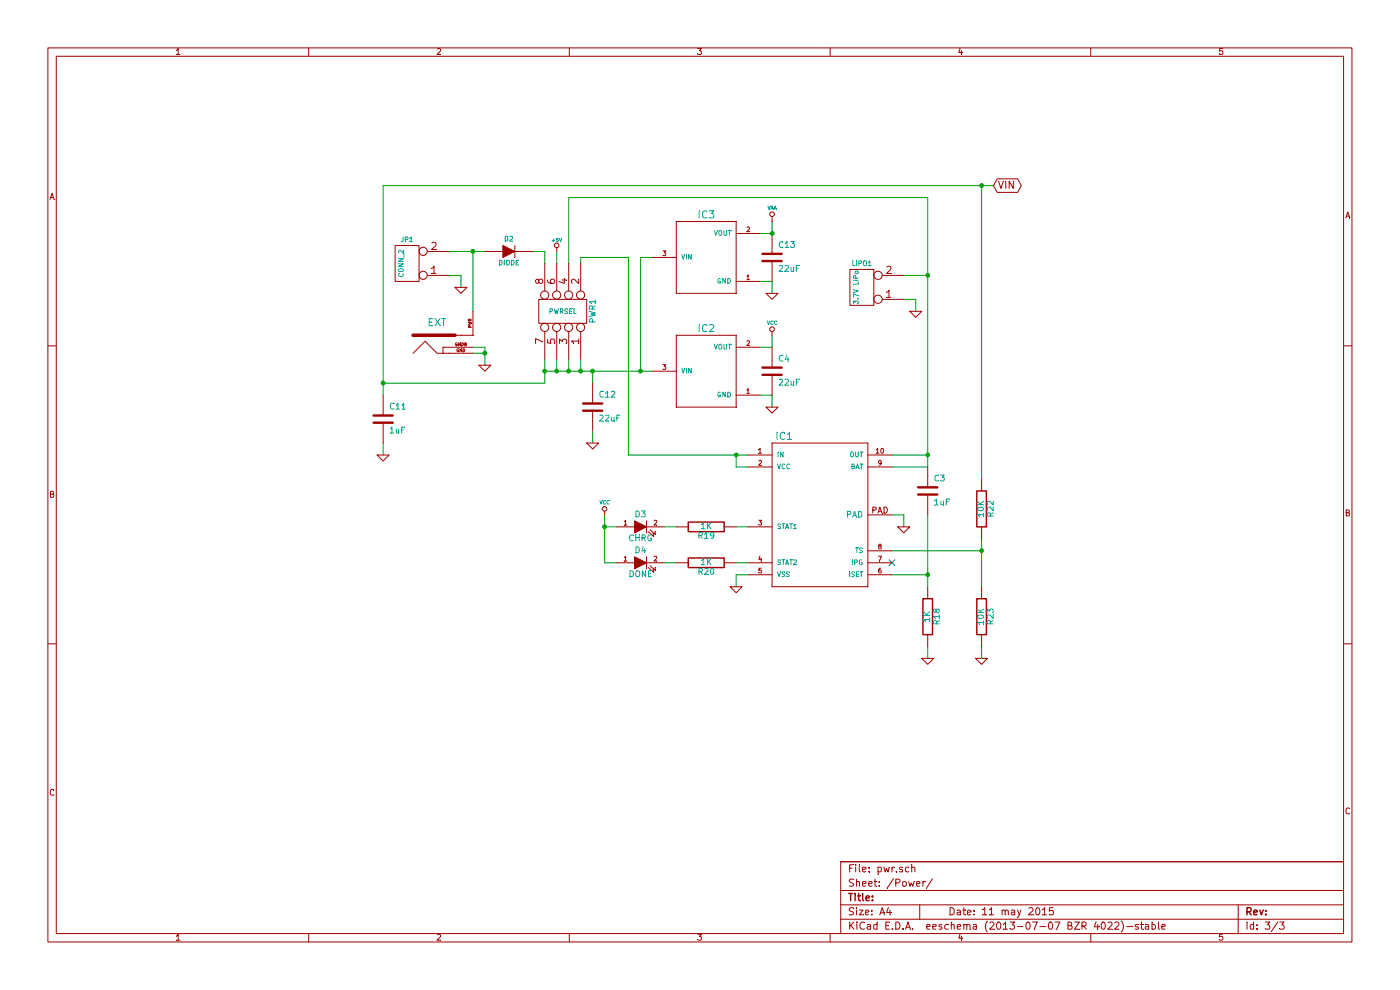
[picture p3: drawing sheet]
EESchema Schematic File Version 2
LIBS:leaf
LIBS:power
LIBS:st-microelectronics
LIBS:device
LIBS:transistors
LIBS:conn
LIBS:linear
LIBS:regul
LIBS:74xx
LIBS:cmos4000
LIBS:adc-dac
LIBS:memory
LIBS:xilinx
LIBS:special
LIBS:microcontrollers
LIBS:dsp
LIBS:microchip
LIBS:analog_switches
LIBS:motorola
LIBS:texas
LIBS:intel
LIBS:audio
LIBS:interface
LIBS:digital-audio
LIBS:philips
LIBS:display
LIBS:cypress
LIBS:siliconi
LIBS:opto
LIBS:atmel
LIBS:contrib
LIBS:valves
LIBS:RMC
LIBS:maplehd-cache
EELAYER 27 0
EELAYER END
$Descr A4 11693 8268
encoding utf-8
Sheet 3 3
Title ""
Date "11 may 2015"
Rev ""
Comp ""
Comment1 ""
Comment2 ""
Comment3 ""
Comment4 ""
$EndDescr
NoConn ~ 7450 4700
$Comp
L GND #PWR029
U 1 1
P 8200 5500
F 0 "#PWR029" H 8200 5500 30  0001 C CNN
F 1 "GND" H 8200 5430 30  0001 C CNN
F 2 "" H 8200 5500 60  0001 C CNN
F 3 "" H 8200 5500 60  0001 C CNN
	1    8200 5500
	1    0    0    -1  
$EndComp
Wire Wire Line
	8200 5400 8200 5500
Connection ~ 5050 4400
Wire Wire Line
	5050 4300 5050 4700
Wire Wire Line
	5550 4700 5650 4700
Wire Wire Line
	6250 4400 6150 4400
Wire Wire Line
	6150 4900 6150 4800
Wire Wire Line
	6150 4800 6250 4800
Connection ~ 3200 3200
Wire Wire Line
	3200 3300 3200 1550
Connection ~ 4050 2950
Wire Wire Line
	4050 3050 4050 2900
Wire Wire Line
	3950 2600 3950 2100
Wire Wire Line
	4550 2200 4550 2100
Wire Wire Line
	4550 2100 4450 2100
Connection ~ 4650 3100
Wire Wire Line
	4650 3000 4650 3100
Connection ~ 4850 3100
Wire Wire Line
	4850 3000 4850 3100
Wire Wire Line
	4550 3100 5450 3100
Wire Wire Line
	8200 1550 8200 4000
Wire Wire Line
	8200 4600 7450 4600
Wire Wire Line
	7650 2600 7650 2500
Wire Wire Line
	7650 2500 7550 2500
Connection ~ 7750 3800
Wire Wire Line
	7450 3800 7750 3800
Wire Wire Line
	7750 1650 7750 3900
Wire Wire Line
	7750 1650 4750 1650
Connection ~ 7750 4800
Wire Wire Line
	7750 4300 7750 4900
Wire Wire Line
	7450 4300 7550 4300
Wire Wire Line
	6250 3800 5250 3800
Wire Wire Line
	5250 3800 5250 2150
Wire Wire Line
	4950 3600 4950 3700
Wire Wire Line
	6450 3400 6450 3300
Wire Wire Line
	6450 2450 6450 2350
Wire Wire Line
	6450 3300 6350 3300
Wire Wire Line
	6350 2900 6450 2900
Wire Wire Line
	6450 2350 6350 2350
Wire Wire Line
	6450 1950 6450 1850
Wire Wire Line
	6450 2900 6450 2800
Wire Wire Line
	5450 2150 5350 2150
Wire Wire Line
	4850 2200 4850 2150
Wire Wire Line
	4850 2150 5250 2150
Wire Wire Line
	4650 2200 4650 2100
Wire Wire Line
	6250 3900 6150 3900
Wire Wire Line
	6150 3900 6150 3800
Connection ~ 6150 3800
Wire Wire Line
	4750 1650 4750 2200
Wire Wire Line
	7550 4300 7550 4400
Wire Wire Line
	7450 4800 7750 4800
Wire Wire Line
	7750 5400 7750 5500
Wire Wire Line
	7750 3900 7450 3900
Wire Wire Line
	7750 2300 7550 2300
Connection ~ 7750 2300
Wire Wire Line
	8200 4900 8200 4500
Connection ~ 8200 4600
Wire Wire Line
	5350 2150 5350 3100
Connection ~ 5350 3100
Wire Wire Line
	4750 3000 4750 3100
Connection ~ 4750 3100
Wire Wire Line
	4950 3200 4950 3100
Connection ~ 4950 3100
Wire Wire Line
	3750 2300 3850 2300
Wire Wire Line
	3850 2300 3850 2400
Wire Wire Line
	3750 2100 4050 2100
Connection ~ 3950 2100
Wire Wire Line
	4050 2900 3950 2900
Wire Wire Line
	4050 2950 3950 2950
Wire Wire Line
	3200 3200 4550 3200
Wire Wire Line
	4550 3200 4550 3000
Connection ~ 4550 3100
Wire Wire Line
	3200 3700 3200 3800
Wire Wire Line
	6250 4700 6150 4700
Wire Wire Line
	5550 4400 5650 4400
Wire Wire Line
	5050 4700 5150 4700
Wire Wire Line
	5050 4400 5150 4400
Wire Wire Line
	3200 1550 8300 1550
Connection ~ 8200 1550
Text GLabel 8300 1550 2    60   BiDi ~ 0
VIN
$Comp
L VCC #PWR030
U 1 1
P 5050 4300
F 0 "#PWR030" H 5050 4400 30  0001 C CNN
F 1 "VCC" H 5050 4400 30  0000 C CNN
F 2 "" H 5050 4300 60  0001 C CNN
F 3 "" H 5050 4300 60  0001 C CNN
	1    5050 4300
	1    0    0    -1  
$EndComp
$Comp
L LED D4
U 1 1
P 5350 4700
F 0 "D4" H 5350 4800 50  0000 C CNN
F 1 "DONE" H 5350 4600 50  0000 C CNN
F 2 "" H 5350 4700 60  0001 C CNN
F 3 "" H 5350 4700 60  0001 C CNN
	1    5350 4700
	1    0    0    -1  
$EndComp
$Comp
L LED D3
U 1 1
P 5350 4400
F 0 "D3" H 5350 4500 50  0000 C CNN
F 1 "CHRG" H 5350 4300 50  0000 C CNN
F 2 "" H 5350 4400 60  0001 C CNN
F 3 "" H 5350 4400 60  0001 C CNN
	1    5350 4400
	1    0    0    -1  
$EndComp
$Comp
L R R20
U 1 1
P 5900 4700
F 0 "R20" V 5980 4700 50  0000 C CNN
F 1 "1K" V 5900 4700 50  0000 C CNN
F 2 "" H 5900 4700 60  0001 C CNN
F 3 "" H 5900 4700 60  0001 C CNN
	1    5900 4700
	0    1    1    0   
$EndComp
$Comp
L R R19
U 1 1
P 5900 4400
F 0 "R19" V 5980 4400 50  0000 C CNN
F 1 "1K" V 5900 4400 50  0000 C CNN
F 2 "" H 5900 4400 60  0001 C CNN
F 3 "" H 5900 4400 60  0001 C CNN
	1    5900 4400
	0    1    1    0   
$EndComp
$Comp
L GND #PWR031
U 1 1
P 6150 4900
F 0 "#PWR031" H 6150 4900 30  0001 C CNN
F 1 "GND" H 6150 4830 30  0001 C CNN
F 2 "" H 6150 4900 60  0001 C CNN
F 3 "" H 6150 4900 60  0001 C CNN
	1    6150 4900
	1    0    0    -1  
$EndComp
$Comp
L GND #PWR032
U 1 1
P 3200 3800
F 0 "#PWR032" H 3200 3800 30  0001 C CNN
F 1 "GND" H 3200 3730 30  0001 C CNN
F 2 "" H 3200 3800 60  0001 C CNN
F 3 "" H 3200 3800 60  0001 C CNN
	1    3200 3800
	1    0    0    -1  
$EndComp
$Comp
L C C11
U 1 1
P 3200 3500
F 0 "C11" H 3250 3600 50  0000 L CNN
F 1 "1uF" H 3250 3400 50  0000 L CNN
F 2 "" H 3200 3500 60  0001 C CNN
F 3 "" H 3200 3500 60  0001 C CNN
	1    3200 3500
	1    0    0    -1  
$EndComp
$Comp
L GND #PWR033
U 1 1
P 4050 3050
F 0 "#PWR033" H 4050 3050 30  0001 C CNN
F 1 "GND" H 4050 2980 30  0001 C CNN
F 2 "" H 4050 3050 60  0001 C CNN
F 3 "" H 4050 3050 60  0001 C CNN
	1    4050 3050
	1    0    0    -1  
$EndComp
$Comp
L PWR_JACK External1
U 1 1
P 3700 2850
F 0 "External1" H 3650 3050 60  0001 C CNN
F 1 "EXT" H 3650 3000 60  0000 C CNN
F 2 "" H 3700 2850 60  0001 C CNN
F 3 "" H 3700 2850 60  0001 C CNN
	1    3700 2850
	1    0    0    -1  
$EndComp
$Comp
L GND #PWR034
U 1 1
P 3850 2400
F 0 "#PWR034" H 3850 2400 30  0001 C CNN
F 1 "GND" H 3850 2330 30  0001 C CNN
F 2 "" H 3850 2400 60  0001 C CNN
F 3 "" H 3850 2400 60  0001 C CNN
	1    3850 2400
	1    0    0    -1  
$EndComp
$Comp
L CONN_2 JP1
U 1 1
P 3400 2200
F 0 "JP1" H 3400 2000 40  0000 C CNN
F 1 "CONN_2" V 3450 2200 40  0000 C CNN
F 2 "" H 3400 2200 60  0001 C CNN
F 3 "" H 3400 2200 60  0001 C CNN
	1    3400 2200
	-1   0    0    1   
$EndComp
$Comp
L DIODE D2
U 1 1
P 4250 2100
F 0 "D2" H 4250 2200 40  0000 C CNN
F 1 "DIODE" H 4250 2000 40  0000 C CNN
F 2 "" H 4250 2100 60  0001 C CNN
F 3 "" H 4250 2100 60  0001 C CNN
	1    4250 2100
	1    0    0    -1  
$EndComp
$Comp
L R R22
U 1 1
P 8200 4250
F 0 "R22" V 8280 4250 50  0000 C CNN
F 1 "10K" V 8200 4250 50  0000 C CNN
F 2 "" H 8200 4250 60  0001 C CNN
F 3 "" H 8200 4250 60  0001 C CNN
	1    8200 4250
	1    0    0    -1  
$EndComp
$Comp
L R R23
U 1 1
P 8200 5150
F 0 "R23" V 8280 5150 50  0000 C CNN
F 1 "10K" V 8200 5150 50  0000 C CNN
F 2 "" H 8200 5150 60  0001 C CNN
F 3 "" H 8200 5150 60  0001 C CNN
	1    8200 5150
	1    0    0    -1  
$EndComp
$Comp
L GND #PWR035
U 1 1
P 7650 2600
F 0 "#PWR035" H 7650 2600 30  0001 C CNN
F 1 "GND" H 7650 2530 30  0001 C CNN
F 2 "" H 7650 2600 60  0001 C CNN
F 3 "" H 7650 2600 60  0001 C CNN
	1    7650 2600
	1    0    0    -1  
$EndComp
$Comp
L CONN_2 LIPO1
U 1 1
P 7200 2400
F 0 "LIPO1" H 7200 2200 40  0000 C CNN
F 1 "3.7V LiPo" V 7250 2400 40  0000 C CNN
F 2 "" H 7200 2400 60  0001 C CNN
F 3 "" H 7200 2400 60  0001 C CNN
	1    7200 2400
	-1   0    0    1   
$EndComp
$Comp
L GND #PWR036
U 1 1
P 7750 5500
F 0 "#PWR036" H 7750 5500 30  0001 C CNN
F 1 "GND" H 7750 5430 30  0001 C CNN
F 2 "" H 7750 5500 60  0001 C CNN
F 3 "" H 7750 5500 60  0001 C CNN
	1    7750 5500
	1    0    0    -1  
$EndComp
$Comp
L R R18
U 1 1
P 7750 5150
F 0 "R18" V 7830 5150 50  0000 C CNN
F 1 "1K" V 7750 5150 50  0000 C CNN
F 2 "" H 7750 5150 60  0001 C CNN
F 3 "" H 7750 5150 60  0001 C CNN
	1    7750 5150
	1    0    0    -1  
$EndComp
$Comp
L GND #PWR037
U 1 1
P 7550 4400
F 0 "#PWR037" H 7550 4400 30  0001 C CNN
F 1 "GND" H 7550 4330 30  0001 C CNN
F 2 "" H 7550 4400 60  0001 C CNN
F 3 "" H 7550 4400 60  0001 C CNN
	1    7550 4400
	1    0    0    -1  
$EndComp
$Comp
L C C3
U 1 1
P 7750 4100
F 0 "C3" H 7800 4200 50  0000 L CNN
F 1 "1uF" H 7800 4000 50  0000 L CNN
F 2 "" H 7750 4100 60  0001 C CNN
F 3 "" H 7750 4100 60  0001 C CNN
	1    7750 4100
	1    0    0    -1  
$EndComp
$Comp
L BQ24010DRC IC1
U 1 1
P 6850 4200
F 0 "IC1" H 6550 4750 60  0000 C CNN
F 1 "BQ24010DRC" H 6850 4350 60  0001 C CNN
F 2 "" H 6850 4200 60  0001 C CNN
F 3 "" H 6850 4200 60  0001 C CNN
	1    6850 4200
	1    0    0    -1  
$EndComp
$Comp
L +5V #PWR038
U 1 1
P 4650 2100
F 0 "#PWR038" H 4650 2190 20  0001 C CNN
F 1 "+5V" H 4650 2190 30  0000 C CNN
F 2 "" H 4650 2100 60  0001 C CNN
F 3 "" H 4650 2100 60  0001 C CNN
	1    4650 2100
	1    0    0    -1  
$EndComp
$Comp
L GND #PWR039
U 1 1
P 4950 3700
F 0 "#PWR039" H 4950 3700 30  0001 C CNN
F 1 "GND" H 4950 3630 30  0001 C CNN
F 2 "" H 4950 3700 60  0001 C CNN
F 3 "" H 4950 3700 60  0001 C CNN
	1    4950 3700
	1    0    0    -1  
$EndComp
$Comp
L C C12
U 1 1
P 4950 3400
F 0 "C12" H 5000 3500 50  0000 L CNN
F 1 "22uF" H 5000 3300 50  0000 L CNN
F 2 "" H 4950 3400 60  0001 C CNN
F 3 "" H 4950 3400 60  0001 C CNN
	1    4950 3400
	1    0    0    -1  
$EndComp
$Comp
L CONN_4X2 PWR1
U 1 1
P 4700 2600
F 0 "PWR1" H 4700 2850 50  0000 C CNN
F 1 "PWRSEL" V 4700 2600 40  0000 C CNN
F 2 "" H 4700 2600 60  0001 C CNN
F 3 "" H 4700 2600 60  0001 C CNN
	1    4700 2600
	0    1    -1   0   
$EndComp
$Comp
L GND #PWR040
U 1 1
P 6450 3400
F 0 "#PWR040" H 6450 3400 30  0001 C CNN
F 1 "GND" H 6450 3330 30  0001 C CNN
F 2 "" H 6450 3400 60  0001 C CNN
F 3 "" H 6450 3400 60  0001 C CNN
	1    6450 3400
	1    0    0    -1  
$EndComp
$Comp
L VCC #PWR041
U 1 1
P 6450 2800
F 0 "#PWR041" H 6450 2900 30  0001 C CNN
F 1 "VCC" H 6450 2900 30  0000 C CNN
F 2 "" H 6450 2800 60  0001 C CNN
F 3 "" H 6450 2800 60  0001 C CNN
	1    6450 2800
	1    0    0    -1  
$EndComp
$Comp
L GND #PWR042
U 1 1
P 6450 2450
F 0 "#PWR042" H 6450 2450 30  0001 C CNN
F 1 "GND" H 6450 2380 30  0001 C CNN
F 2 "" H 6450 2450 60  0001 C CNN
F 3 "" H 6450 2450 60  0001 C CNN
	1    6450 2450
	1    0    0    -1  
$EndComp
$Comp
L VAA #PWR043
U 1 1
P 6450 1850
F 0 "#PWR043" H 6450 1910 30  0001 C CNN
F 1 "VAA" H 6450 1960 30  0000 C CNN
F 2 "" H 6450 1850 60  0001 C CNN
F 3 "" H 6450 1850 60  0001 C CNN
	1    6450 1850
	1    0    0    -1  
$EndComp
$Comp
L C C4
U 1 1
P 6450 3100
F 0 "C4" H 6500 3200 50  0000 L CNN
F 1 "22uF" H 6500 3000 50  0000 L CNN
F 2 "" H 6450 3100 60  0001 C CNN
F 3 "" H 6450 3100 60  0001 C CNN
	1    6450 3100
	1    0    0    -1  
$EndComp
$Comp
L C C13
U 1 1
P 6450 2150
F 0 "C13" H 6500 2250 50  0000 L CNN
F 1 "22uF" H 6500 2050 50  0000 L CNN
F 2 "" H 6450 2150 60  0001 C CNN
F 3 "" H 6450 2150 60  0001 C CNN
	1    6450 2150
	1    0    0    -1  
$EndComp
$Comp
L MCP1700T IC2
U 1 1
P 5950 3100
F 0 "IC2" H 5900 3450 60  0000 C CNN
F 1 "MCP1700T" H 5900 2750 60  0001 C CNN
F 2 "" H 5950 3100 60  0001 C CNN
F 3 "" H 5950 3100 60  0001 C CNN
	1    5950 3100
	1    0    0    -1  
$EndComp
$Comp
L MCP1700T IC3
U 1 1
P 5950 2150
F 0 "IC3" H 5900 2500 60  0000 C CNN
F 1 "MCP1700T" H 5900 1800 60  0001 C CNN
F 2 "" H 5950 2150 60  0001 C CNN
F 3 "" H 5950 2150 60  0001 C CNN
	1    5950 2150
	1    0    0    -1  
$EndComp
Connection ~ 6450 1950
Wire Wire Line
	6450 1950 6350 1950
$EndSCHEMATC
